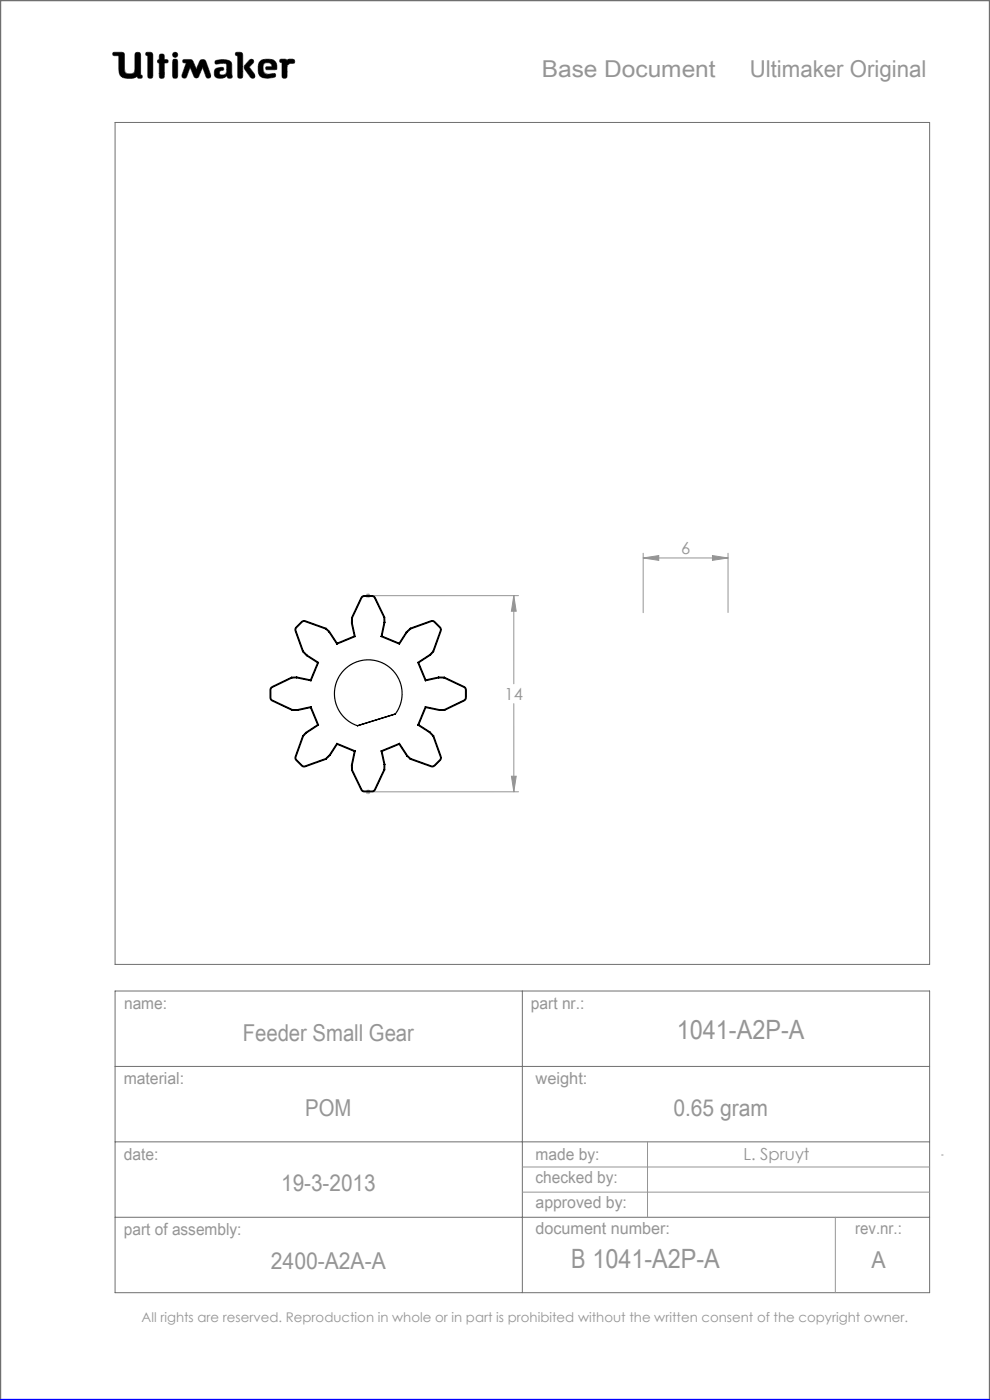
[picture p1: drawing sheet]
<svg xmlns="http://www.w3.org/2000/svg" width="210mm" height="297mm" viewBox="0 0 210 297" stroke-linecap="round" stroke-linejoin="round" font-family="sans-serif">
<g fill="none" stroke="#6f6f6f" stroke-width=".21">
<path d="M24 11.1h1.8l.5 .2 .2 4a1.62 1.62 0 0 0 2 0l.2-4a.65 .65 0 0 1 .7-.2 .65 .65 0 0 1 .4 .6v4.2l.3 .1-.1 .6a.65 .65 0 0 1-.9-.3 4 4 0 0 1-3 .2l-.6-.5-.2-.6-.1-3.6h-1.2l-.1-.3zM29.1 16.2v.1M31 11.1l1.2 .1 .2 .4v4.8a.59 .59 0 0 1-.7 .2 .59 .59 0 0 1-.4-.5v-4.3l-.4-.1zM33.8 13.4h.1M33.8 12.6h.1M33.8 12.6l-.3 .1-.1 .3 .1 .3 .3 .1M33.8 12.6v-1a.59 .59 0 0 1 .7-.1 .59 .59 0 0 1 .4 .5v.6l.6 .1a.4 .4 0 0 1 0 .6l-.6 .1-.1 3.1a.59 .59 0 0 1-.6 .1 .59 .59 0 0 1-.4-.5v-2.7M36.8 12.6h.7l.2 .5v3l-.2 .4-.3 .1-.4-.1-.2-.4v-3zM38.9 12.7l1.3-.1 .6 .2 .8 1.9 .9-2 .6-.1 .4 .1 1.2 3.2v.5l-.4 .2-.4-.1-.9-2.2-.9 2-.5 .3-.3-.2-1-2.1-.7 1.9-.3 .4-.5-.1-.2-.1v-.5l.9-2.6-.7-.1zM42.1 16.2h.1M45.7 12.9a3.6 3.6 0 0 1 3.3 .3l.2 .5v2.1a.53 .53 0 0 1-.2 .8l-.7-.1-.2-.4a1.97 1.97 0 0 1-2.5 .2 1.34 1.34 0 0 1 .4-1.8l1.3-.2 .1 .6a.74 .74 0 0 0-.9 .7 .95 .95 0 0 0 1.4 .1l.2-.6-.1-1.5a2.7 2.7 0 0 0-2 0l-.4-.2zM50.1 11.1l1.2 .1 .2 .4-.1 4.8a.59 .59 0 0 1-.6 .2 .59 .59 0 0 1-.4-.5v-4.3l-.4-.1z"/>
<path d="M52.9 12.8l.4-.2 .4 .1 .1 .4-.9 1.1 1.1 1.5 .1 .6-.2 .3h-.4a5.9 5.9 0 0 1-1.7-2.3l.2-.5zM56.6 14.8h.1M56.6 14.8l-.3-.3 .2-.3 1.2-.1-.2-.5a1.04 1.04 0 0 0-1.7 .5l.2 1.3 .8 .4M56.6 14.8h1.7l.4-.2a1.66 1.66 0 0 0-1.5-2l-1.7 .1a2.65 2.65 0 0 0-.3 3.5 3.5 3.5 0 0 0 3.2 .1l.1-.3-.2-.4-1.5 .2M56.8 15.8h.1M59.5 12.6h1.1l.3 .2a1.21 1.21 0 0 1 1.5-.1l.1 .6-1 .2-.6 .4-.1 2.5a.59 .59 0 0 1-.6 .2 .59 .59 0 0 1-.4-.5v-2.8l-.4-.2zM24.4 26h172.8v178.6h-172.8zM24.4 210.2h172.8v64h-172.8zM110.8 210.2v64M24.4 226.2h172.8M24.4 242.2h172.8M24.4 258.2h172.8"/>
<circle cx="37.2" cy="11.6" r=".56"/>
</g>
<g fill="none" stroke="#959595" stroke-width=".21">
<path d="M136.4 118.4l3.3-.5v1zM136.4 117.4v12.6M136.4 118.4h18M151.1 117.9l3.3 .5-3.3 .5zM154.4 117.4v12.5M77.6 126.4h1M77.7 126l.7 .7M78.1 125.9v1M78.4 126l-.7 .7M109 126.4v18.7M109 126.4l.5 3.3h-1zM110 126.4h-30.9"/>
<path d="M109 149.3v18.7M77.6 168h1M77.7 167.6l.7 .7M78.1 167.5v1M78.4 167.6l-.7 .7M108.5 164.7h1l-.5 3.3zM110 168h-30.9M110.8 247.6h86.4M110.8 252.9h86.4M137.4 242.2v16M177.2 258.2v16M199.7 245h.4"/>
</g>
<path d="M0 297v-297h210v297" fill="none" stroke="#6f6f6f" stroke-width=".5"/>
<path d="M0 297h210" fill="none" stroke="#00f" stroke-width=".5"/>
<path d="M45.7 12.9l-.1 .4 .2 .3 1.7-.2 .6 .2-.1 1.8-.2 .4-.5 .1a.54 .54 0 0 1-.8-.5 .54 .54 0 0 1 .8-.5l.2-.1-.1-.4-.4-.1a1.31 1.31 0 0 0-1.5 .9 1.14 1.14 0 0 0 .3 1.2 1.14 1.14 0 0 0 1.2 .2l.8-.3a.23 .23 0 0 1 .3-.2 .23 .23 0 0 1 .2 .4 .58 .58 0 0 0 .8 .1 .58 .58 0 0 0 .1-.9v-2a1.32 1.32 0 0 0-1.7-1.1zM50 11.2v.5l.4 .1v4.5l.2 .3h.6l.3-.4v-4.7l-.4-.4zM53 12.7l-1.1 1.2-.1 .5 1.4 2.1 .6 .1 .3-.3v-.4l-1.2-1.7 .9-.9v-.4l-.3-.3zM55.1 13a2.66 2.66 0 0 0 .3 3.4l1.4 .2 1.3-.2 .4-.3-.2-.5-1.5 .2-.6-.2-.3-.4-.1-.9a.98 .98 0 0 1 .7-1 .98 .98 0 0 1 1.1 .5l.1 .3-1.2 .1-.1 .4 .2 .2h1.6a.49 .49 0 0 0 .5-.2 .49 .49 0 0 0 0-.6 1.57 1.57 0 0 0-2-1.4h-.9zM59.4 12.6v.5l.4 .2v3l.3 .3h.5l.3-.4v-2.3l.6-.4 .9-.1 .1-.6-.4-.3-.9 .1-.3 .2-.3-.2zM36.7 12.6l-.1 3.7 .2 .3h.6l.3-.4v-3.3l-.3-.3zM36.6 11.6a.56 .56 0 0 0 1.1 0 .56 .56 0 0 0-1.1 0zM33.9 11.6l-.1 1-.3 .2-.1 .3 .4 .3v3l.2 .2h.5l.3-.1 .1-.3v-2.8l.7-.1 .1-.4-.2-.2-.6-.1-.2-1.1zM31 11.2l-.1 .5 .4 .1 .1 4.5 .2 .3h.5l.3-.4v-4.7l-.4-.4zM38.8 12.7v.6h.7l-.9 2.7 .2 .5 .4 .1 .3-.2 .8-2.1 .9 2 .2 .2h.4l.3-.2 .9-2 .8 2.1 .5 .2 .4-.3v-.4l-1-2.8-.3-.4-.5-.1-.4 .2-.9 1.9-.9-2-.5-.1zM24 11.2l-.1 .3 .2 .3h1.1v2.7a1.73 1.73 0 0 0 2.1 2.1 2.42 2.42 0 0 0 1.8-.4l.3 .4h.6l.2-.3-.1-.3-.3-.1v-4.3l-.1-.3-.2-.2h-.6l-.3 .4v3.4a.89 .89 0 0 1-1.3 .8 .81 .81 0 0 1-.9-1.1l-.1-3.3-.5-.2z" fill-rule="evenodd" fill="#000"/>
<g fill="#959595">
<path d="M108.5 164.7h1l-.5 3.3zM109 126.4l.5 3.3h-1z"/>
<path d="M136.4 118.4l3.3-.5v1zM151.1 117.9l3.3 .5-3.3 .5z"/>
</g>
<g fill="none" stroke="#000" stroke-width=".25">
<path d="M64.2 138.2l.8 .9M64.3 138.2h-.1M64.3 138.2l.8 .8M65 139.1l2.4 1.5M65.1 139l-.1 .1M65.1 139l2.5 1.5M69.1 133.4l.1-.1 .7 .7M69.1 133.4l-3.5-1.2a1.23 1.23 0 0 0-1.9 .2l-.2 .2a1.28 1.28 0 0 0-.8 1l1.6 4.6M69.1 133.4l.7 .7M69.2 133.3l-4.1-1.5a1.04 1.04 0 0 0-1.5 .4 1.93 1.93 0 0 0-1 1.4l1.6 4.6M69.8 134.1l1.7 2.5M69.9 134l-.1 .1"/>
<path d="M69.9 134l1.6 2.5M71.5 136.5v.1M74.6 132.2l.6 2.7M74.7 132.2h-.1M74.7 132.2l.6 2.8M74.7 131.1l-.1-.1v1.2M74.7 131.1v1.1M75.2 134.9l.1 .1M75.2 134.9l-3.7 1.6M75.3 135l-3.8 1.6M80.8 135l3.9 1.6M81 134.9l-.2 .1"/>
<path d="M81 134.9l3.7 1.5M81.4 131l-1.7-3.6a1.02 1.02 0 0 0-1.2-.9h-.6a1.11 1.11 0 0 0-1.2 .5l-2 4.1M81.4 131l.1 1M81.5 132h.1M81.5 132l-.7 3M81.6 130.9l-2-4a.98 .98 0 0 0-1.2-.5h-.7a.99 .99 0 0 0-1.2 .5l-1.9 4.1M81.6 130.9l-.2 .1M81.6 130.9v1.1M81.6 132l-.6 2.9M84.7 136.4v.2M86.2 134.1l.1 .1M86.2 134.1l-1.5 2.3"/>
<path d="M86.3 134.2l-1.6 2.4M87 133.3l.1 .1M87 133.3l-.8 .8M87 133.3l4.5-1.6h.4l.5 .4a2.01 2.01 0 0 1 1.2 1.7l-1.6 4.4M87.1 133.4l4.2-1.5a.87 .87 0 0 1 1.1 .4l.6 .6a1.14 1.14 0 0 1 .1 1.6l-1.3 3.7M87.1 133.4l-.8 .8M91.2 138.8l.1 .2M91.2 138.8l-2.6 1.7M91.3 139l-2.5 1.6M91.8 138.2l.2 .1M91.8 138.2l-.6 .6M92 138.3l-.7 .7"/>
<path d="M61.8 143.7l-4.3 2.1a3.5 3.5 0 0 0 0 2.7l4.4 2.2M61.9 143.8l-4.2 2.1a3.3 3.3 0 0 0 0 2.6l4.3 2M62 150.7h1.1M62 150.5v.2M62 150.5h1.1M62.9 143.8h-1M62.9 143.8l3.1 .6M62.9 143.6v.2M62.9 143.6l-1 .1v.1M62.9 143.6l3 .6M63.1 150.5v.2M64.2 156.1l-1.5 4.2a.91 .91 0 0 0 .4 1.3l.6 .6a.95 .95 0 0 0 1.2 .4l4.2-1.5"/>
<path d="M64.4 156.2l-1.7 4.6 .2 .3 .7 .8a1.01 1.01 0 0 0 1.2 .6l4.3-1.6M64.9 155.4l.1 .1M64.9 155.4l-.7 .7 .2 .1M65 155.5l-.6 .7M65.9 144.2l.1 .2M65.9 150.1l1.5 3.6M65.9 150.1l-2.8 .6M66 149.9l-.1 .2M66 149.9l1.6 3.9M66 149.9l-2.9 .6M67.4 140.6l-1.5 3.6M67.4 153.7l.2 .1"/>
<path d="M67.4 153.7l-2.5 1.7M67.6 140.5l-.2 .1M67.6 140.5l-1.6 3.9M67.6 153.8l-2.6 1.7M71.5 157.7v.2M71.5 157.7l3.8 1.6M71.5 157.7l-1.6 2.5M71.5 157.9l3.7 1.5M71.5 157.9l-1.5 2.4M75.2 159.4l-.6 2.9M75.3 159.3l-.1 .1M75.3 159.3l-.6 3"/>
<path d="M80.8 159.3l.2 .1M80.8 159.3l.7 2.9M81 159.4l.6 2.7M83.8 151.5a7.2 7.2 0 0 0-2-10.5 7.2 7.2 0 0 0-10.2 3.2 7.2 7.2 0 0 0 4.3 9.8M83.9 151.4l-8.1 2.5M84.7 157.9l-3.7 1.5M84.7 157.9l1.6 2.5M84.7 157.7v.2M84.7 157.7l1.7 2.6M84.7 157.7l-3.9 1.6M88.6 140.5l.2 .1M88.6 140.5l1.6 3.9"/>
<path d="M88.6 153.8l2.5 1.6M88.8 140.6l1.5 3.6M88.8 153.7l-.2 .1M88.8 153.7l2.4 1.6M90.2 149.9l.1 .2M90.2 149.9l3.1 .7M90.2 149.9l-1.6 3.9M90.3 144.2l-.1 .2M90.3 150.1l3 .6M90.3 150.1l-1.5 3.6M91.1 155.4l.8 .8M91.2 155.3l-.1 .1"/>
<path d="M91.2 155.3l.8 .8M91.9 156.2l1.5 4.2a.97 .97 0 0 1-.6 1.2l-.8 .9a1.41 1.41 0 0 1-1.3-.3l-3.6-1.3M92 156.1l-.1 .1M92 156.1l1.6 4.7a3.7 3.7 0 0 1-1.8 1.9l-4.8-1.6M93.1 143.6v.2M93.1 143.6l1.1 .1M93.1 143.6l-2.8 .6M93.1 143.8h1.1M93.1 143.8l-2.9 .6M93.3 150.6v.1M94.2 143.8l4.2 2a1.92 1.92 0 0 1 .3 1.8v.6a1.43 1.43 0 0 1-1.1 .7l-3.3 1.6M94.2 143.7v.1"/>
<path d="M94.2 143.7l4.3 2a2.01 2.01 0 0 1 .4 1.9v.5l-.2 .5-4.4 2.1M94.3 150.5v.2M94.3 150.5l-1 .1M94.3 150.7h-1M69.1 160.9l.1 .2M69.9 160.2l.1 .1M69.9 160.2l-.8 .7M70 160.3l-.8 .8M74.6 162.3h.1M74.6 162.3v1.1h.1M74.7 162.3v1.1M81.4 163.3h.2"/>
<path d="M81.4 163.3l-1.9 4a.87 .87 0 0 1-1 .5h-.7a1.2 1.2 0 0 1-1.4-1.1l-1.7-3.3M81.5 162.2l-.1 1.1M81.6 163.3l-1.9 4.1a.87 .87 0 0 1-1.1 .6h-1.5l-.4-.3-2.1-4.3M81.6 162.1l-.1 .1M81.6 162.1v1.2M86.3 160.4l.7 .7M86.4 160.3l-.1 .1M86.4 160.3l.7 .6M87.1 160.9l-.1 .2"/>
</g>
<g font-size="5.6" fill="#959595">
<text x="143.6" y="220.3">1041-A2P-A</text>
<text x="121.1" y="269.1">B 1041-A2P-A</text>
</g>
<g font-size="4.9" fill="#959595">
<text x="114.9" y="16.3">Base Document</text>
<text x="159" y="16.3">Ultimaker Original</text>
<text x="51.5" y="220.9">Feeder Small Gear</text>
<text x="64.7" y="236.7">POM</text>
<text x="142.8" y="236.7">0.65 gram</text>
<text x="59.6" y="252.7">19-3-2013</text>
<text x="57.5" y="269.3">2400-A2A-A</text>
<text x="184.9" y="269.1">A</text>
</g>
<g font-size="3.5" fill="#959595">
<text x="144.5" y="117.6">6</text>
<text x="107" y="148.5">14</text>
<text x="26.3" y="214.1">name:</text>
<text x="112.6" y="214">part nr.:</text>
<text x="26.2" y="229.9">material:</text>
<text x="113.6" y="229.9">weight:</text>
<text x="26.3" y="246">date:</text>
<text x="113.6" y="246">made by:</text>
<text x="113.6" y="251.1">checked by:</text>
<text x="157.7" y="246.2">L. Spruyt</text>
<text x="113.6" y="256.3">approved by:</text>
<text x="26.3" y="262">part of assembly:</text>
<text x="113.6" y="261.8">document number:</text>
<text x="181.4" y="261.9">rev.nr.:</text>
</g>
<text font-size="2.8" fill="#959595" x="30" y="280.4">All rights are reserved. Reproduction in whole or in part is prohibited without the written consent of the copyright owner.</text>
</svg>
